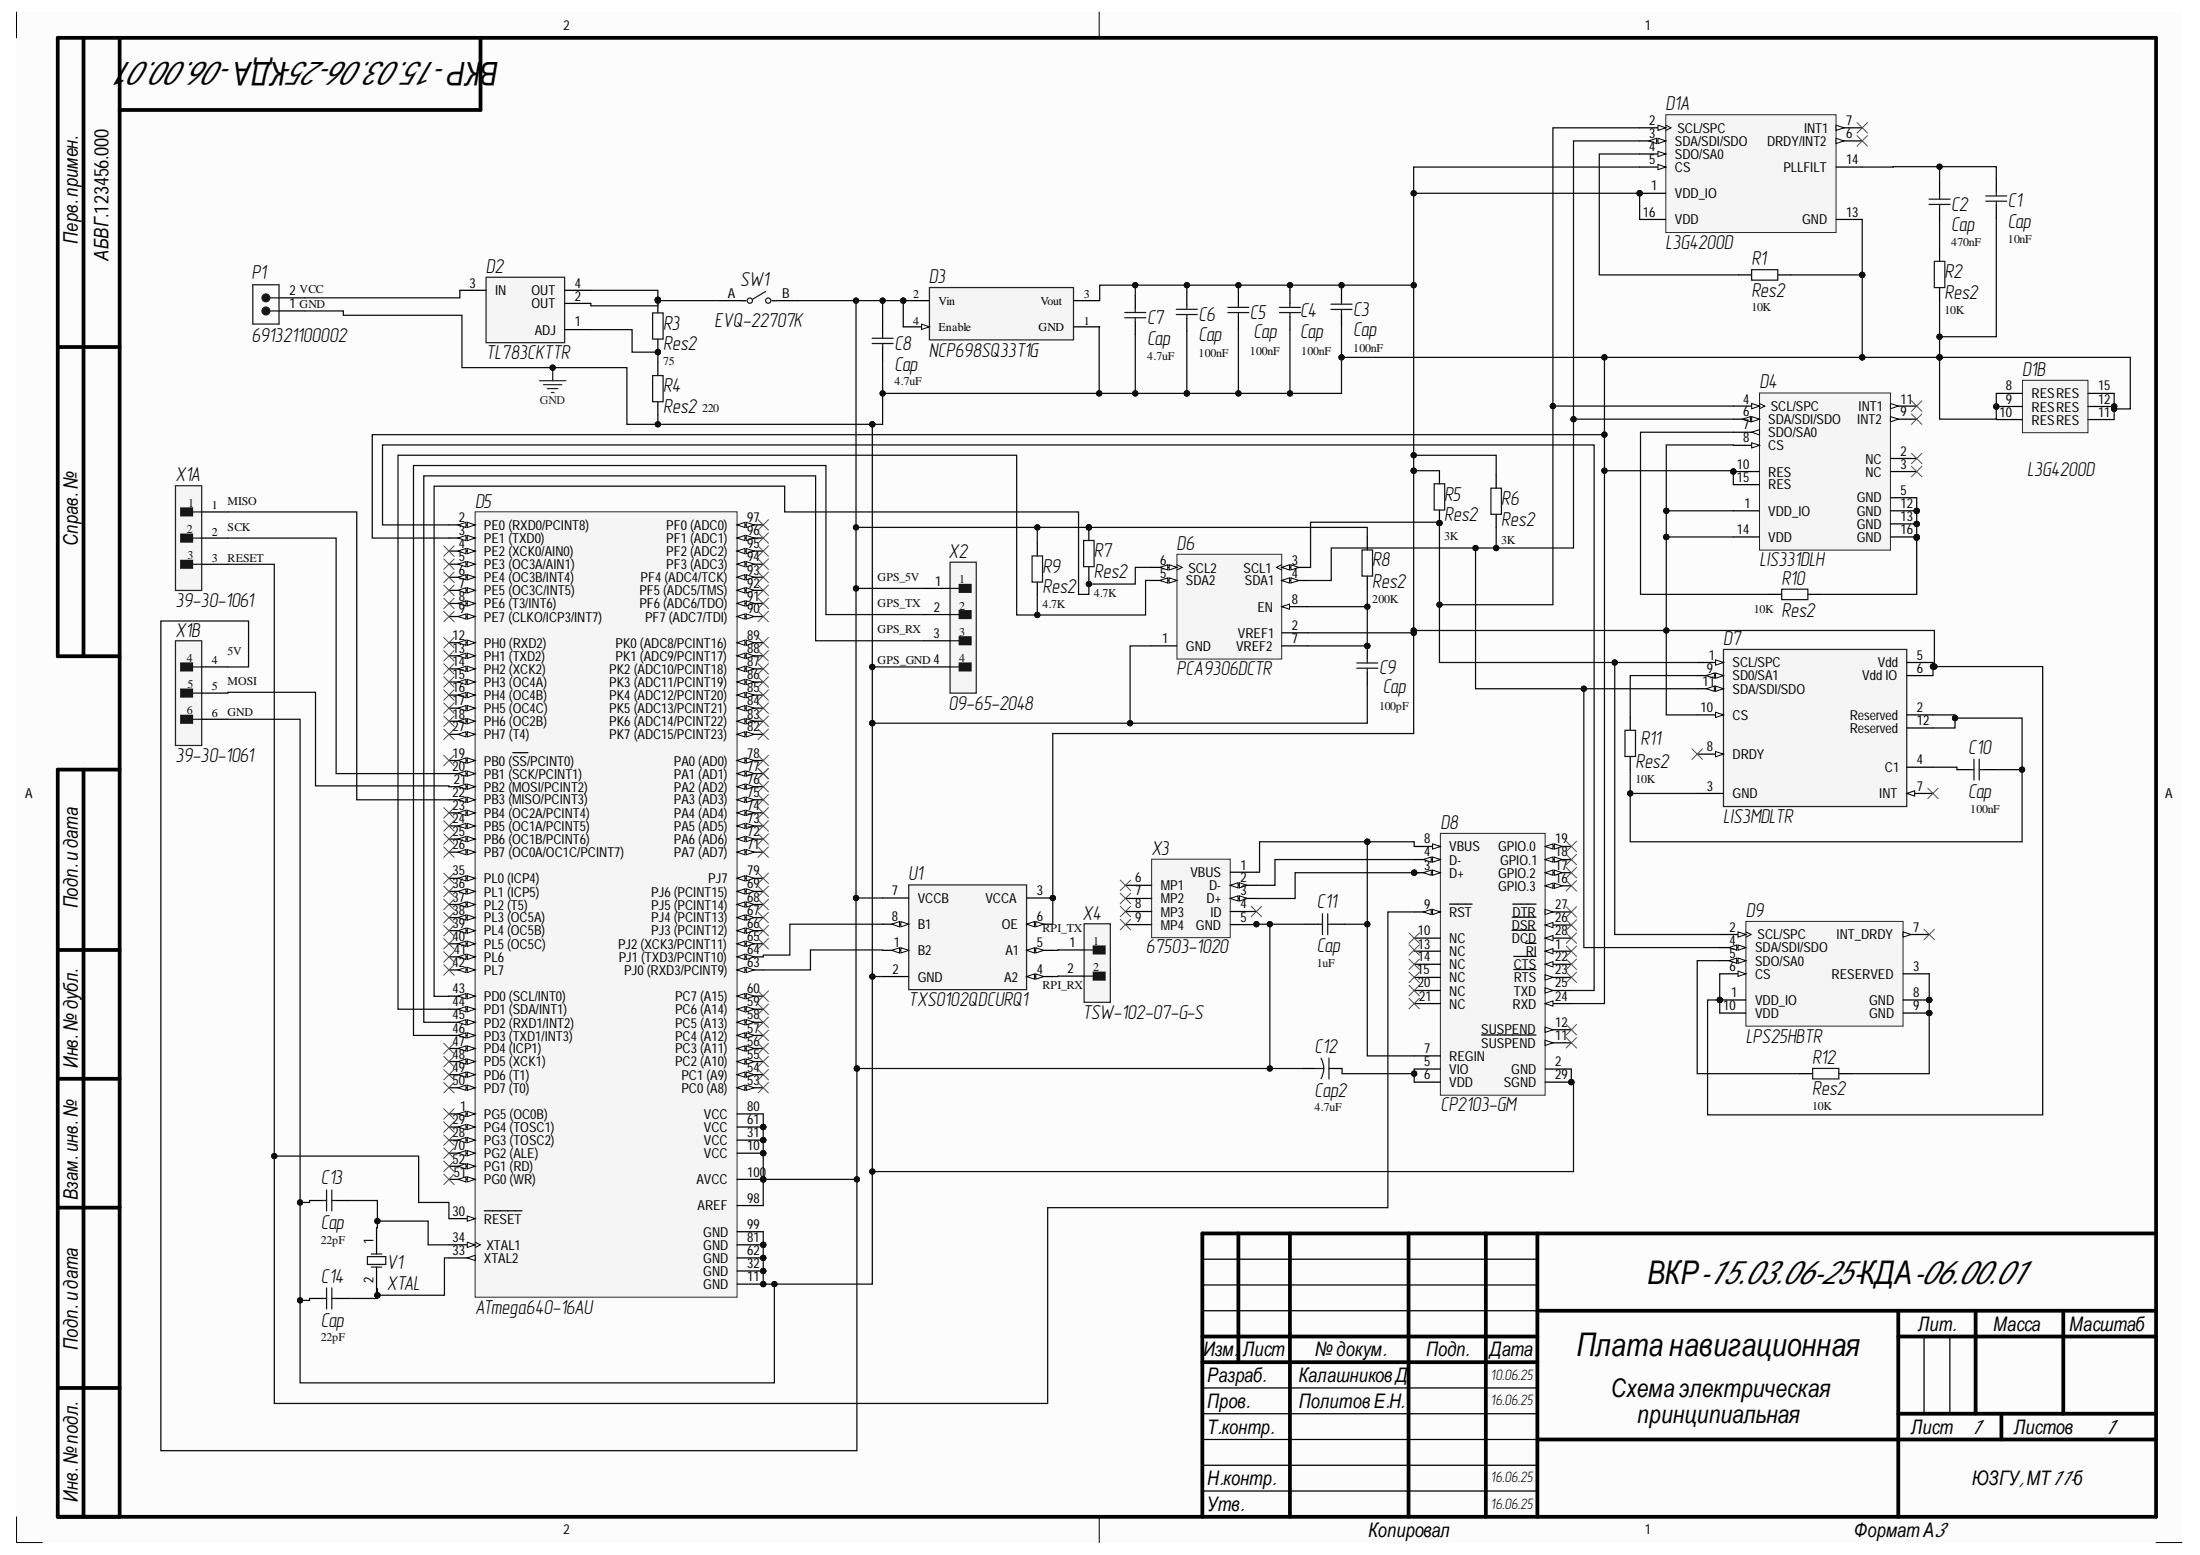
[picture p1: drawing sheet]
# Altium project NavigationUnit.PrjPcb
1 sheet, 43 parts. Net scope: global (net labels, ports and power ports of the same name join across sheets).
Board file: NavigationUnit.PcbDoc

## Sheet NavigationUnit.SchDoc
size 420 x 297 mm; SheetNumber: 1; SheetTotal: 1; Scale: 1:1; Разраб.: Калашников Д; Обозначение документа: ВКР-15.03.06-25-КДА-06.00.01; Пров.: Политов Е.Н.; Наименование организации: ЮЗГУ, МТ11-б; Перв. применение: АБВГ.123456.000; Наименование изделия 1: Плата навигационная; Наименование изделия 2: Схема электрическая; Наименование изделия 3: принципиальная; ДатаРазраб: 10.06.25; ДатаПров: 16.06.25

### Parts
C1  Cap  value 10nF  [RAD-0.3]
C2  Cap  value 470nF  [RAD-0.3]
C3  Cap  value 100nF  [RAD-0.3]
C4  Cap  value 100nF  [RAD-0.3]
C5  Cap  value 100nF  [RAD-0.3]
C6  Cap  value 100nF  [RAD-0.3]
C7  Cap  value 4.7uF  [RAD-0.3]
C8  Cap  value 4.7uF  [RAD-0.3]
C9  Cap  value 100pF  [RAD-0.3]
C10  Cap  value 100nF  [RAD-0.3]
C11  Cap  value 1uF  [RAD-0.3]
C12  Cap2  value 4.7uF  [CAPR5-4X5]
C13  Cap  value 22pF  [RAD-0.3]
C14  Cap  value 22pF  [RAD-0.3]
D1  L3G4200D  [STM-LGA16-4X4X1.1]  (parts A,B of 2)
D2  TL783CKTTR  [FP-KTT0003A-MFG]
D3  NCP698SQ33T1G  [FP-419C-02-MFG]
D4  LIS331DLH  [STM-LGA16-3X3X1]
D5  ATmega640-16AU  [100A_M]
D6  PCA9306DCTR  [DCT0008A_L]
D7  LIS3MDLTR  [FP-VFLGA-12-8365767-MFG]
D8  CP2103-GM  [SLAB-QFN-28-3125x3125TP_A_M]
D9  LPS25HBTR  [STM-LGA-10]
P1  691321100002  [691321100002]
R1  Res2  value 10K  [AXIAL-0.4]
R2  Res2  value 10K  [AXIAL-0.4]
R3  Res2  value 75  [AXIAL-0.4]
R4  Res2  value 220  [AXIAL-0.4]
R5  Res2  value 3K  [AXIAL-0.4]
R6  Res2  value 3K  [AXIAL-0.4]
R7  Res2  value 4.7K  [AXIAL-0.4]
R8  Res2  value 200K  [AXIAL-0.4]
R9  Res2  value 4.7K  [AXIAL-0.4]
R10  Res2  value 10K  [AXIAL-0.4]
R11  Res2  value 10K  [AXIAL-0.4]
R12  Res2  value 10K  [AXIAL-0.4]
SW1  EVQ-22707K  [FP-EVQ-22707K-MFG]
U1  TXS0102QDCURQ1  [FP-DCU0008A-MFG]
V1  XTAL  [R38]
X1  39-30-1061  [FP-39-30-1061-MFG]  (parts A,B of 2)
X2  09-65-2048  [FP-09-65-2048-MFG]
X3  67503-1020  [MOLX-67503-1020_V]
X4  TSW-102-07-G-S  [FP-TSW-102-07-G-S-MFG]

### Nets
GND: C1.2 C3.1 C4.1 C5.1 C6.1 C7.1 C8.1 C9.1 C13.2 C14.1 D1.8(RES) D1.9(RES) D1.10(RES) D1.11(RES) D1.12(RES) D1.13(GND) D1.15(RES) D3.1(GND) D4.10(RES) D4.15(RES) D5.3(PE1_(TXD0)) D5.11(GND) D5.32(GND) D5.62(GND) D5.81(GND) D5.99(GND) D6.1(GND) D8.2(GND) D8.24(RXD) D8.29(SGND) P1.1 R1.2 R2.2 R4.2 U1.2(GND) X1.6 X2.4
NetC1_1: C1.1 C2.1 D1.14(PLLFILT)
NetC2_2: C2.2 R2.1
NetC3_2: C3.2 C4.2 C5.2 C6.2 C7.2 D1.1(VDD_IO) D1.5(CS) D1.16(VDD) D3.3(Vout) D4.1(VDD_IO) D4.8(CS) D4.14(VDD) D6.2(VREF1) D7.5(Vdd) D7.6(Vdd_IO) D7.10(CS) D9.1(VDD_IO) D9.6(CS) D9.10(VDD) R5.1 R6.1 U1.3(VCCA) U1.6(OE)
NetC8_2: C8.2 C11.2 C12.2 D3.2(Vin) D3.4(Enable) D5.10(VCC) D5.31(VCC) D5.61(VCC) D5.80(VCC) D5.98(AREF) D5.100(AVCC) R7.1 R8.2 R9.1 SW1.B U1.7(VCCB) X1.4 X2.1 X3.5(GND)
NetC9_2: C9.2 D6.7(VREF2) D6.8(EN) R8.1
NetC10_1: C10.1 D7.2(Reserved) D7.3(GND) D7.12(Reserved) R11.1
NetC10_2: C10.2 D7.4(C1)
NetC11_1: C11.1 D8.7(REGIN) D8.8(VBUS) X3.1(VBUS)
NetC12_1: C12.1 D8.5(VIO) D8.6(VDD)
NetC13_1: C13.1 D5.34(XTAL1) V1.1(OSC1)
NetC14_2: C14.2 D5.33(XTAL2) V1.2(OSC2)
NetD1_2: D1.2(SCL/SPC) D4.4(SCL/SPC) D6.3(SCL1) D7.1(SCL/SPC) D9.2(SCL/SPC) R5.2
NetD1_3: D1.3(SDA/SDI/SDO) D4.6(SDA/SDI/SDO) D6.4(SDA1) D7.11(SDA/SDI/SDO) D9.4(SDA/SDI/SDO) R6.2
NetD1_4: D1.4(SDO/SA0) R1.1
NetD2_1: D2.1(ADJ) R3.2 R4.1
NetD2_2: D2.2(OUT) D2.4(OUT) R3.1 SW1.A
NetD2_3: D2.3(IN) P1.2
NetD4_5: D4.5(GND) D4.12(GND) D4.13(GND) D4.16(GND) R10.2
NetD4_7: D4.7(SDO/SA0) R10.1
NetD5_2: D5.2(PE0_(RXD0/PCINT8)) D8.25(TXD)
NetD5_20: D5.20(PB1_(SCK/PCINT1)) X1.2
NetD5_21: D5.21(PB2_(MOSI/PCINT2)) X1.5
NetD5_22: D5.22(PB3_(MISO/PCINT3)) X1.1
NetD5_30: D5.30(~{RESET}) D8.9(~{RST}) X1.3
NetD5_43: D5.43(PD0_(SCL/INT0)) D6.6(SCL2) R7.2
NetD5_44: D5.44(PD1_(SDA/INT1)) D6.5(SDA2) R9.2
NetD5_45: D5.45(PD2_(RXD1/INT2)) X2.3
NetD5_46: D5.46(PD3_(TXD1/INT3)) X2.2
NetD5_63: D5.63(PJ0_(RXD3/PCINT9)) U1.1(B2)
NetD5_64: D5.64(PJ1_(TXD3/PCINT10)) U1.8(B1)
NetD7_9: D7.9(SD0/SA1) R11.2
NetD8_3: D8.3(D+) X3.3(D+)
NetD8_4: D8.4(D-) X3.2(D-)
NetD9_3: D9.3(RESERVED) D9.8(GND) D9.9(GND) R12.2
NetD9_5: D9.5(SDO/SA0) R12.1
NetU1_4: U1.4(A2) X4.2
NetU1_5: U1.5(A1) X4.1

Not connected (* = marked no-connect by the designer): D1 6(DRDY/INT2)* 7(INT1)*; D4 2(NC)* 3(NC)* 9(INT2)* 11(INT1)*; D5 1(PG5_(OC0B))* 4(PE2_(XCK0/AIN0))* 5(PE3_(OC3A/AIN1))* 6(PE4_(OC3B/INT4))* 7(PE5_(OC3C/INT5))* 8(PE6_(T3/INT6))* 9(PE7_(CLKO/ICP3/INT7))* 12(PH0_(RXD2))* 13(PH1_(TXD2))* 14(PH2_(XCK2))* 15(PH3_(OC4A))* 16(PH4_(OC4B))* 17(PH5_(OC4C))* 18(PH6_(OC2B))* 19(PB0_(~{SS}/PCINT0))* 23(PB4_(OC2A/PCINT4))* 24(PB5_(OC1A/PCINT5))* 25(PB6_(OC1B/PCINT6))* 26(PB7_(OC0A/OC1C/PCINT7))* 27(PH7_(T4))* 28(PG3_(TOSC2))* 29(PG4_(TOSC1))* 35(PL0_(ICP4))* 36(PL1_(ICP5))* 37(PL2_(T5))* 38(PL3_(OC5A))* 39(PL4_(OC5B))* 40(PL5_(OC5C))* 41(PL6)* 42(PL7)* 47(PD4_(ICP1))* 48(PD5_(XCK1))* 49(PD6_(T1))* 50(PD7_(T0))* 51(PG0_(WR))* 52(PG1_(RD))* 53(PC0_(A8))* 54(PC1_(A9))* 55(PC2_(A10))* 56(PC3_(A11))* 57(PC4_(A12))* 58(PC5_(A13))* 59(PC6_(A14))* 60(PC7_(A15))* 65(PJ2_(XCK3/PCINT11))* 66(PJ3_(PCINT12))* 67(PJ4_(PCINT13))* 68(PJ5_(PCINT14))* 69(PJ6_(PCINT15))* 70(PG2_(ALE))* 71(PA7_(AD7))* 72(PA6_(AD6))* 73(PA5_(AD5))* 74(PA4_(AD4))* 75(PA3_(AD3))* 76(PA2_(AD2))* 77(PA1_(AD1))* 78(PA0_(AD0))* 79(PJ7)* 82(PK7_(ADC15/PCINT23))* 83(PK6_(ADC14/PCINT22))* 84(PK5_(ADC13/PCINT21))* 85(PK4_(ADC12/PCINT20))* 86(PK3_(ADC11/PCINT19))* 87(PK2_(ADC10/PCINT18))* 88(PK1_(ADC9/PCINT17))* 89(PK0_(ADC8/PCINT16))* 90(PF7_(ADC7/TDI))* 91(PF6_(ADC6/TDO))* 92(PF5_(ADC5/TMS))* 93(PF4_(ADC4/TCK))* 94(PF3_(ADC3))* 95(PF2_(ADC2))* 96(PF1_(ADC1))* 97(PF0_(ADC0))*; D7 7(INT)* 8(DRDY)*; D8 1(~{RI})* 10(NC)* 11(~{SUSPEND})* 12(SUSPEND)* 13(NC) 14(NC)* 15(NC)* 16(GPIO.3)* 17(GPIO.2)* 18(GPIO.1)* 19(GPIO.0)* 20(NC)* 21(NC)* 22(~{CTS})* 23(~{RTS})* 26(~{DSR})* 27(~{DTR})* 28(~{DCD})*; D9 7(INT_DRDY)*; X3 4(ID)* 6(MP1)* 7(MP2)* 8(MP3)* 9(MP4)*

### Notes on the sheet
- (near P1) VCC
- (near P1) GND
- (near X1) MISO
- (near X1) SCK
- (near X1) RESET
- (near X2) GPS_5V
- (near X1) 5V
- (near X2) GPS_RX
- (near X2) GPS_TX
- (near X1) GND
- (near X1) MOSI
- (near X2) GPS_GND
- RPI_TX
- (near X4) RPI_RX
